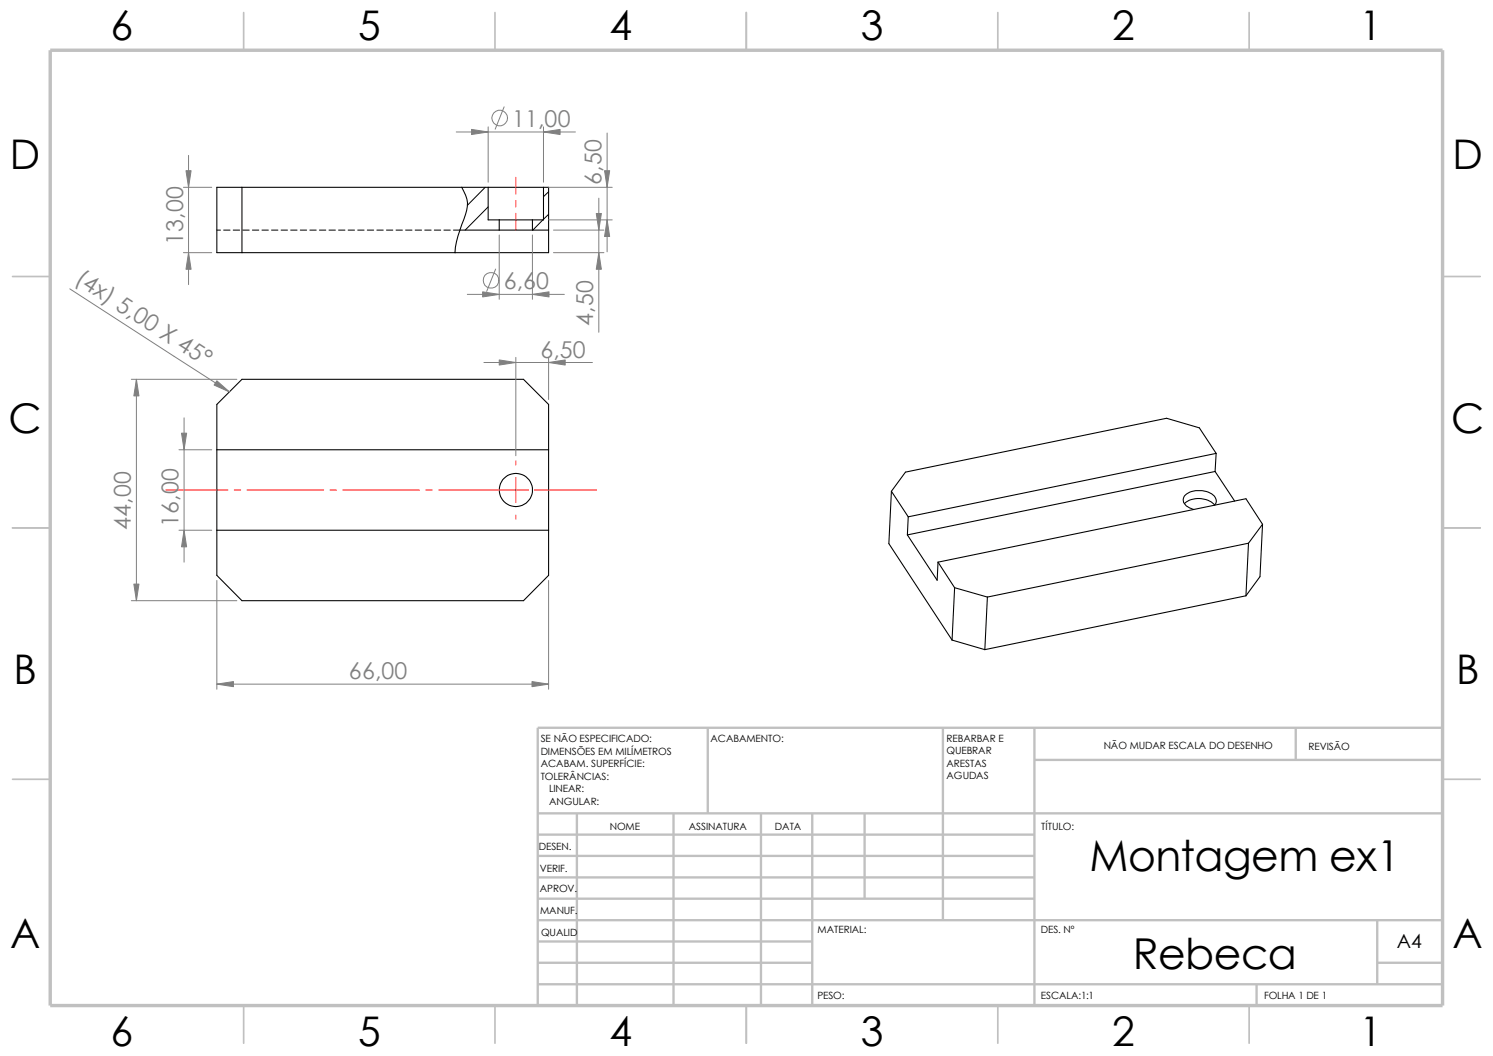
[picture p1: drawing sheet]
<svg xmlns="http://www.w3.org/2000/svg" width="297mm" height="210mm" viewBox="0 0 297 210" stroke-linecap="round" stroke-linejoin="round" font-family="sans-serif">
<g fill="none" stroke="#c0c0c0" stroke-width=".34">
<path d="M48.5 2.5v7.5M98.5 2.5v7.5M148.5 2.5v7.5M198.5 2.5v7.5M248.5 2.5v7.5M2.5 55h7.5M287 55h7.5M2.5 105h7.5M287 105h7.5M2.5 155h7.5M287 155h7.5M48.5 200v7.5"/>
<path d="M98.5 200v7.5M148.5 200v7.5M198.5 200v7.5M248.5 200v7.5"/>
</g>
<g fill="none" stroke="#c0c0c0" stroke-width=".47">
<path d="M140.8 144.7v17.1M187.6 144.7v38.3M205.8 151.1h81.2M205.8 144.7v55.3M257.8 144.7v6.4M287 144.7h-180v55.3M107 166h98.8M107 170.2h98.8M107 174.5h98.8M107 178.7h98.8M107 161.8h180M114.8 161.8v38.2"/>
<path d="M134 161.8v38.2M151.4 161.8v38.2M161.6 161.8v38.2M172 161.8v16.9M107 191.5h54.6M107 183h180M107 187.2h54.6M107 195.7h180M250 195.7v4.3M274 191.5h13M274 183v12.7"/>
</g>
<path d="M10 10h277v190h-277z" fill="none" stroke="#c0c0c0" stroke-width=".68" stroke-linecap="butt"/>
<g fill="none" stroke="#000" stroke-width=".2">
<path d="M96.5 37.3l-3.5 3.5M109.1 38.1l-1 1M43.1 45.8h.8M44.5 45.8h1.3M46.4 45.8h1.3M48.3 45.8h1.3M50.2 45.8h1.3M52.1 45.8h1.3M54 45.8h1.3M55.9 45.8h1.3M57.8 45.8h1.3M59.7 45.8h1.3"/>
<path d="M61.6 45.8h1.3M63.5 45.8h1.3M65.4 45.8h1.3M67.4 45.8h1.2M69.3 45.8h1.2M71.2 45.8h1.2M73.1 45.8h1.2M75 45.8h1.2M76.9 45.8h1.2M78.8 45.8h1.3M80.7 45.8h1.3M82.6 45.8h1.3"/>
<path d="M84.5 45.8h1.3M86.4 45.8h1.3M88.3 45.8h1.3M90.2 45.8h1.3M90.5 50.2h.1M97.1 41.1l-4.6 4.7M108 43.7l-2 2.1M109.1 42.6l-1 1"/>
</g>
<g fill="none" stroke="#000" stroke-width=".21">
<path d="M48.1 37.3v12.9M91.9 37.3a5.9 5.9 0 0 1 .4 6.3l-.8 2.2a15.1 15.1 0 0 0-1 4.4M97.1 37.3h-54v12.9h66v-12.9h-1M97.1 37.3v6.4h2.2M97.1 37.3h11M108.1 37.3v6.4h-2.2M91.5 45.8h7.8M99.3 43.7v2.1M99.3 43.7h6.6M99.3 45.8h6.6M105.9 43.7v2.1M105.9 45.8h3.2"/>
<path d="M48.1 75.4h56l5 5v34l-5 5.1h-56l-5-5.1v-34zM43.1 89.5h66M177.3 97.7l-.5 10.4 12.6 19.2M177.3 97.7l3.4 5.1M241.7 93.8l-61.2 12.6M241.7 93.8l3.9 5.9M241.9 90.2l-3.3-5.1-6.5-1.9-52 10.7-2.8 3.8M241.9 90.2l-61.2 12.6M241.9 90.2l-.2 3.6M43.1 105.5h66M180.5 106.4l5.9 9 .2-3.6M180.7 102.8l-.2 3.6"/>
<path d="M186.6 111.8l3.3 5.1M189.9 116.9l6.5 1.8M189.9 116.9l-.5 10.4M196.4 118.7l-.5 10.5M235.6 100.2a4.5 4.5 0 0 1 6 .3 1.46 1.46 0 0 0-.6-2.3 4.9 4.9 0 0 0-5.2 .2 1.54 1.54 0 0 0 .8 2.6l.9 .3M247.9 118.5l-52 10.7M248.4 108l-52 10.7M248.4 108l-.5 10.5M251.2 104.3l-3.3-5.1-61.3 12.6M251.2 104.3l-2.8 3.7M251.2 104.3l-.5 10.4-2.8 3.8M189.4 127.3l6.5 1.9"/>
<circle cx="102.6" cy="97.5" r="3.3"/>
</g>
<g fill="none" stroke="#f00" stroke-width=".2">
<path d="M102.6 35.3v3.3M102.6 39.9v1.2M102.6 42.4v3.4M33 97.5h12.3M46.6 97.5h1.3M49.1 97.5h15.3M65.7 97.5h1.2M68.2 97.5h15.2M84.7 97.5h1.3M87.2 97.5h17.9M102.6 91.7v.8M102.6 95v4.9"/>
<path d="M106.3 97.5h12.4M102.6 102.4v.9"/>
</g>
<g fill="none" stroke="#808080" stroke-width=".2">
<path d="M36.5 37.3h5.6M37.5 30.9v25.7M90.8 26.2h23.7M97.1 25.2v11M100.3 21.3l-1.8 4.4M108.1 25.2v11M109.1 37.3h12.7M119.1 39.4v26.7M120.8 26.5v23.6M13.9 57.4l31.7 20.5M36.5 50.2h5.6M93 58.5h19.3"/>
<path d="M98.6 53.5l-1.8 4.5M99.3 46.7v12.8M105.9 46.7v12.8M109.1 43.7h12.7M110.1 50.2h10M110.1 45.8h10M26.1 75.4h21M27.1 75.4v44.1M96.3 72.1h21.6M102.6 71.1v19.5M109.1 71.1v8.4M35.6 89.5h6.5"/>
<path d="M36.6 83.1v28.7M26.1 119.5h21M35.6 105.5h6.5M43.1 115.4v21.7M109.1 115.4v21.7M43.1 136.1h66"/>
<circle cx="99.4" cy="23.5" r="1.55"/>
<circle cx="97.7" cy="55.8" r="1.56"/>
</g>
<g fill="#808080" stroke="#808080" stroke-width=".2">
<path d="M119.1 50.2l.5 3.4h-1z"/>
<path d="M118.6 42.5h1l-.5 3.3z"/>
<path d="M37 34h1l-.5 3.3z"/>
<path d="M37.5 50.2l.5 3.4h-1z"/>
<path d="M105.9 58.5l3.3-.5v1.1z"/>
<path d="M96 58l3.3 .5-3.3 .6z"/>
<path d="M108.1 26.2l3.3-.5v1.1z"/>
<path d="M93.8 25.7l3.3 .5-3.3 .6z"/>
<path d="M120.8 43.7l.5 3.3h-1z"/>
<path d="M120.3 34h1l-.5 3.3z"/>
<path d="M109.1 72.1l3.3-.5v1z"/>
<path d="M43.1 136.1l3.3-.5v1z"/>
<path d="M26.6 116.2h1l-.5 3.3z"/>
<path d="M27.1 75.4l.5 3.3h-1z"/>
<path d="M36.6 105.5l.5 3.3h-1z"/>
<path d="M36.1 86.1h1l-.5 3.4z"/>
<path d="M105.8 135.6l3.3 .5-3.3 .5z"/>
<path d="M99.3 71.6l3.3 .5-3.3 .5z"/>
<path d="M43.1 75.7l2.5 2.2-3-1.3z"/>
</g>
<g font-size="8.5">
<text x="216.7" y="173.2">Montagem ex1</text>
<text x="225.4" y="192.7">Rebeca</text>
</g>
<g font-size="8.1">
<text x="22" y="8">6</text>
<text x="71.2" y="8">5</text>
<text x="121.2" y="8">4</text>
<text x="171.2" y="8">3</text>
<text x="221.2" y="8">2</text>
<text x="270.5" y="8">1</text>
<text x="1.9" y="33.6">D</text>
<text x="288.9" y="33.6">D</text>
<text x="1.7" y="86.1">C</text>
<text x="288.7" y="86.1">C</text>
<text x="2.7" y="136.1">B</text>
<text x="289.7" y="136.1">B</text>
<text x="2" y="188.6">A</text>
<text x="289" y="188.6">A</text>
<text x="22" y="207.9">6</text>
<text x="71.2" y="207.9">5</text>
<text x="121.2" y="207.9">4</text>
<text x="171.2" y="207.9">3</text>
<text x="221.2" y="207.9">2</text>
<text x="270.5" y="207.9">1</text>
</g>
<g font-size="4.6" fill="#808080">
<text x="101.9" y="25.3">11,00</text>
<text x="119.7" y="36.8" transform="rotate(-90 119.7 36.8)">6,50</text>
<text x="36.4" y="48.7" transform="rotate(-90 36.4 48.7)">13,00</text>
<text x="14.7" y="56.2" transform="rotate(33 14.7 56.2)">(4x) 5,00 X 45°</text>
<text x="100.2" y="57.5">6,60</text>
<text x="118" y="64.8" transform="rotate(-90 118 64.8)">4,50</text>
<text x="107.5" y="71.2">6,50</text>
<text x="26" y="105.4" transform="rotate(-90 26 105.4)">44,00</text>
<text x="35.5" y="104.8" transform="rotate(-90 35.5 104.8)">16,00</text>
<text x="69.4" y="135.1">66,00</text>
</g>
<text font-size="3.9" x="277.9" y="188.5">A4</text>
<g font-size="2">
<text x="107.6" y="147.6">SE NÃO ESPECIFICADO:</text>
<text x="141.4" y="147.6">ACABAMENTO:</text>
<text x="188.3" y="147.5">REBARBAR E</text>
<text x="219.6" y="149">NÃO MUDAR ESCALA DO DESENHO</text>
<text x="260.3" y="149.2">REVISÃO</text>
<text x="107.6" y="155.1">TOLERÂNCIAS:</text>
<text x="107.6" y="152.6">ACABAM. SUPERFÍCIE:</text>
<text x="107.6" y="150.1">DIMENSÕES EM MILÍMETROS</text>
<text x="188.3" y="155">AGUDAS</text>
<text x="188.3" y="150">QUEBRAR</text>
<text x="188.3" y="152.5">ARESTAS</text>
<text x="109.2" y="160.1">ANGULAR:</text>
<text x="109.2" y="157.6">LINEAR:</text>
<text x="121.3" y="165.1">NOME</text>
<text x="137" y="165">ASSINATURA</text>
<text x="154.2" y="165">DATA</text>
<text x="207.1" y="165">TÍTULO:</text>
<text x="107.2" y="169.1">DESEN.</text>
<text x="107.4" y="173.4">VERIF.</text>
<text x="107.4" y="177.5">APROV.</text>
<text x="107.4" y="181.8">MANUF.</text>
<text x="162.6" y="185.5">MATERIAL:</text>
<text x="207.1" y="185.5">DES. Nº</text>
<text x="107.7" y="186.2">QUALID</text>
<text x="162.6" y="198.6">PESO:</text>
<text x="207.1" y="198.6">ESCALA:1:1</text>
<text x="251.5" y="198.6">FOLHA 1 DE 1</text>
</g>
</svg>
